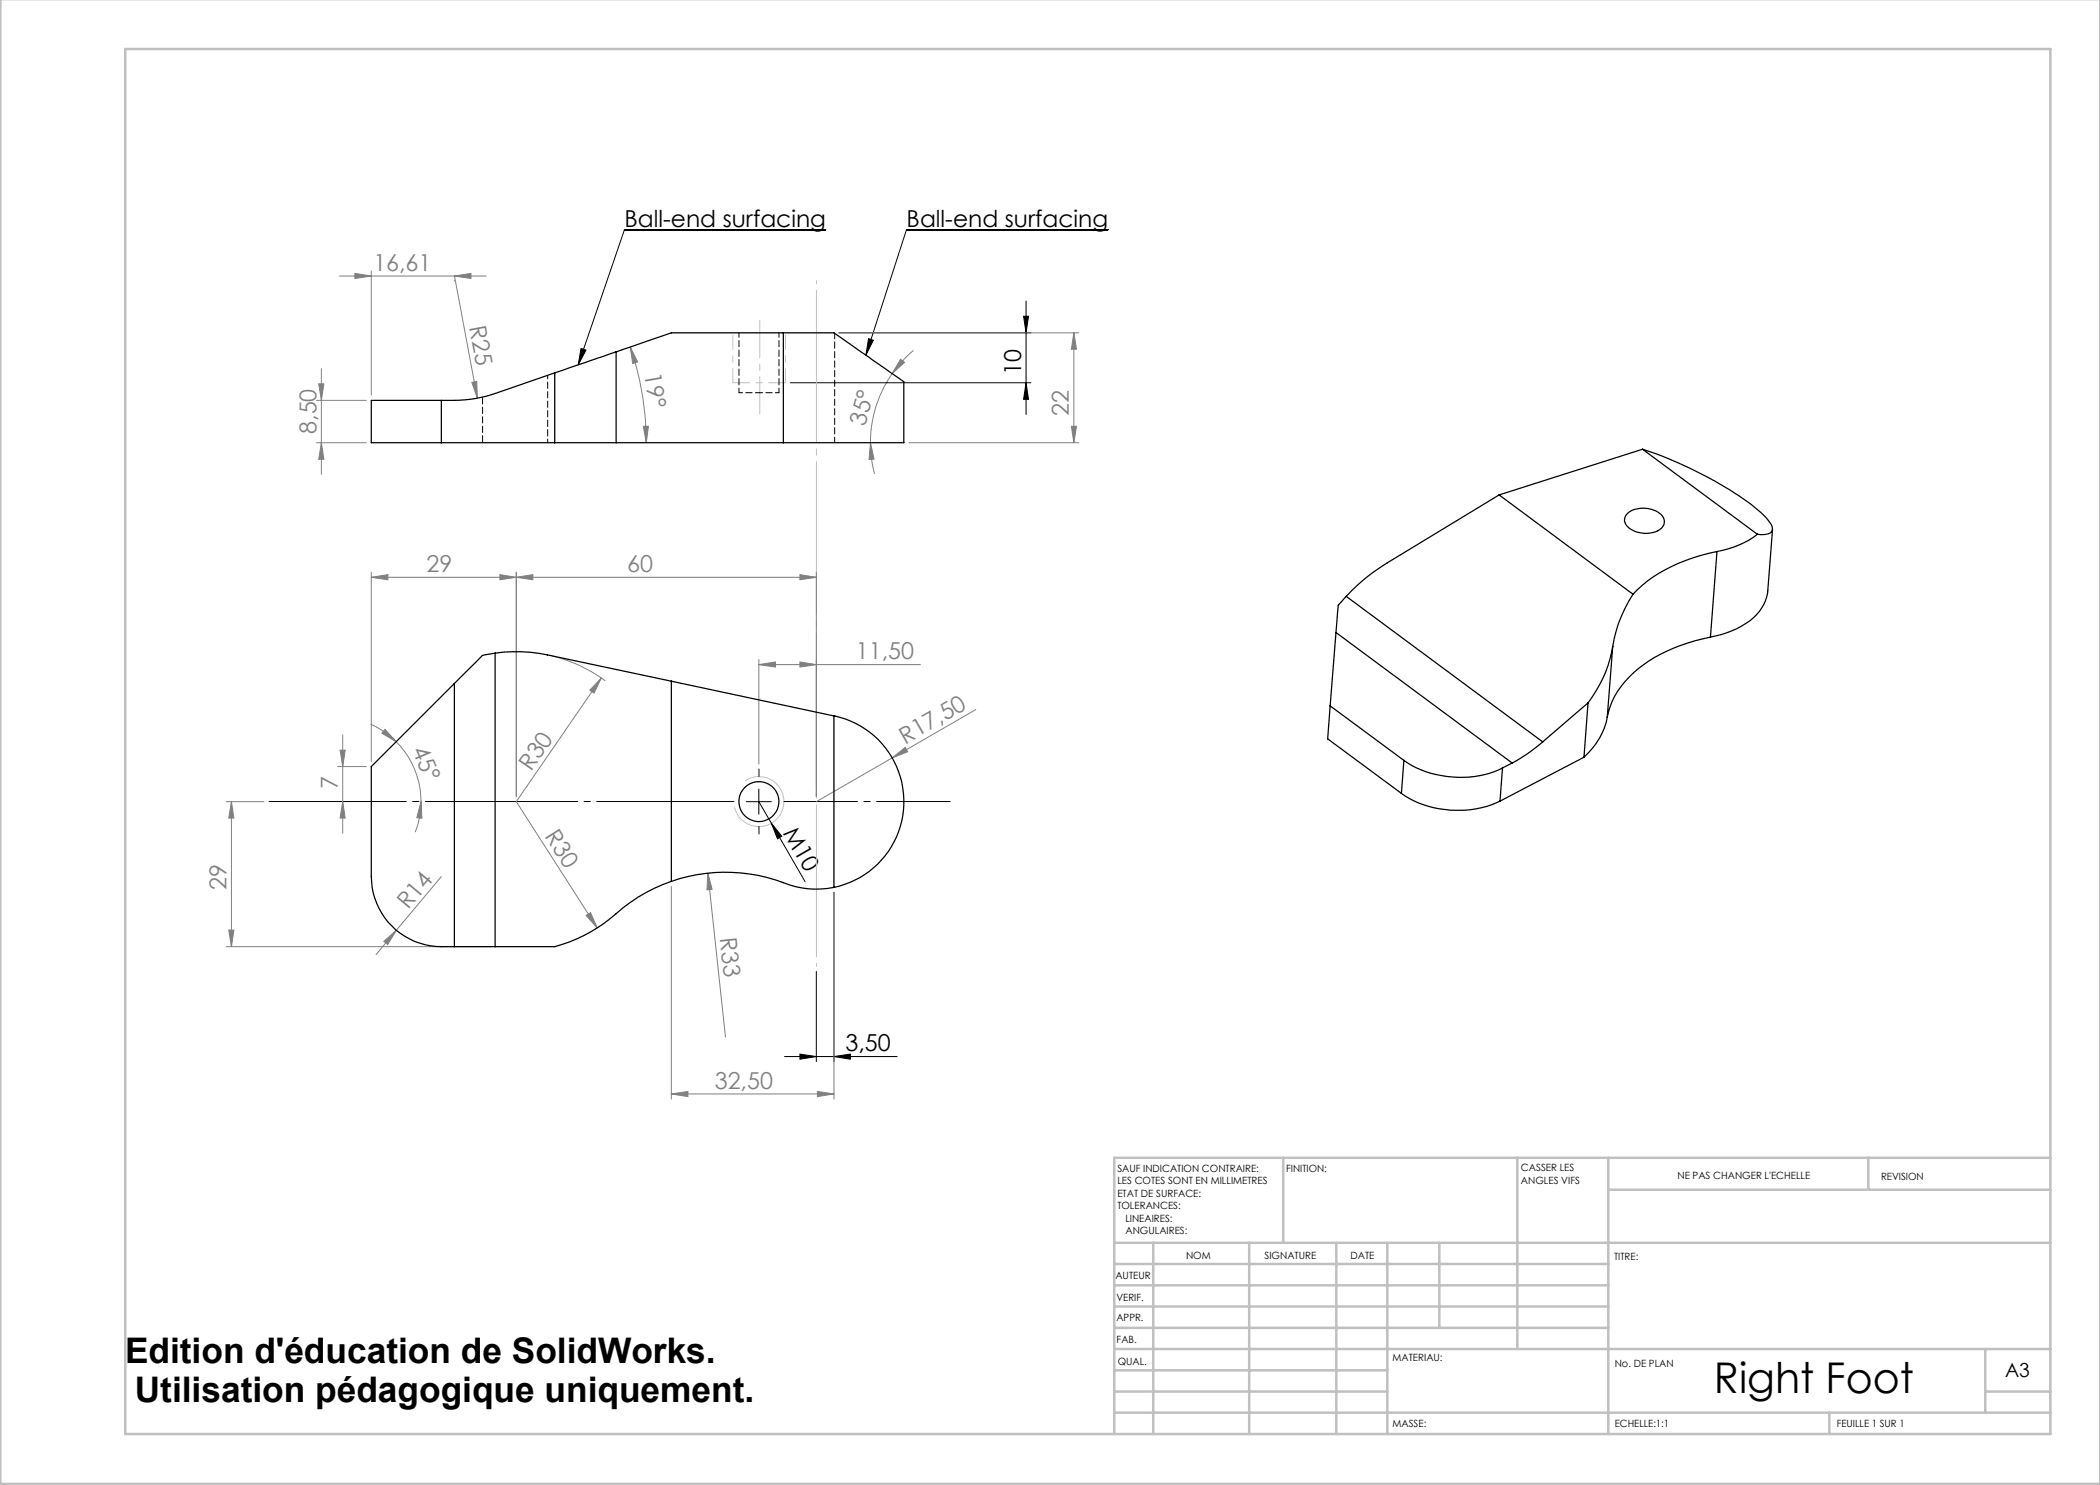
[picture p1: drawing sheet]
<svg xmlns="http://www.w3.org/2000/svg" width="420mm" height="297mm" viewBox="0 0 420 297" stroke-linecap="round" stroke-linejoin="round" font-family="sans-serif">
<g fill="none" stroke="#000" stroke-width=".2">
<path d="M165.1 46h-40.2l-9.3 27M221.6 46h-40.3l-8.1 25M116.2 69.7l1 .3-1.6 3zM158.1 76.5h48.1M167.8 66.6h38.4M173.7 67.7l1 .3-1.5 3zM204.7 63.2h1l-.5 3.4zM205.2 76.5l.5 3.4h-1zM205.2 60.2v22.7M151.8 157.8v5M149.3 160.3h5M151.8 160.3l2.5 4.3"/>
<path d="M154.3 164.6l2.1 2.6-.9 .6zM154.3 164.6l6.7 11.7M166.8 178.5v33.8M163.3 194.3v18M156.9 211.3h22.5M160 210.8l3.3 .5-3.3 .5zM166.8 211.3l3.3-.5v1z"/>
</g>
<path d="M149 156.2a5 5 0 0 1 7.2 1.9 5 5 0 0 1-2.7 6.9 5 5 0 0 1-6.6-3.5" fill="none" stroke="#c0c0c0" stroke-width=".2"/>
<g fill="none" stroke="#808080" stroke-width=".2">
<path d="M67.9 55.2h29.3M71 54.7l3.3 .5-3.3 .5zM74.3 54.2v24.9M90.9 55.2l3.3-.5v1zM90.9 56.1v.1M90.9 55.1l4.6 24.5M63.7 76.8h1.1l-.5 3.3zM64.3 73.7v21.2M94.4 76.5l1-.2 .1 3.3zM126 69.4l1.5 3-1 .3zM126 69.4a59.7 59.7 0 0 1 3.3 19.1M167.8 66.6h48"/>
<path d="M178.4 74.7a23.8 23.8 0 0 0-4.3 13.8M180.1 71.9l.8 .6-2.5 2.2zM182.7 70.1a26.3 26.3 0 0 0-4.3 4.6M214.8 66.6l.5 3.2h-1zM214.8 66.6v21.9M63.3 88.5h10M63.3 80.1h10M64.3 88.5l.5 3.4h-1.1zM128.7 85.3h1l-.4 3.2zM174.1 88.5l.7 3.3-1 .1zM174.1 88.5a22 22 0 0 0 .8 6.3M181.8 88.5h34"/>
<path d="M214.3 85.3h1l-.5 3.2zM74.3 115.5l3.3-.6v1.1zM74.3 115.5h89M74.3 114.4v37.9M100 114.9l3.3 .6-3.3 .5zM103.3 115.5l3.3-.6v1.1zM103.3 114.4v44.9M160 114.9l3.3 .6-3.3 .5zM163.3 114.4v44.9M110.5 131.2a29.8 29.8 0 0 1 10.6 5M120.3 135.6l-17 24.7 16.2 25.3M120.3 135.6l-1.5 3-.8-.6z"/>
<path d="M151.8 132.9l3.3-.5v1zM151.8 131.9v20.9M151.8 132.9h32.3M160 132.4l3.3 .5-3.3 .5zM67.5 153.3h5.8M68 150h1l-.5 3.3zM68.5 147v19.7M74.1 144.8a17.3 17.3 0 0 1 5.1 3.5M77 145.9l2.2 2.4-2.8-1.7zM79.2 148.3a17.1 17.1 0 0 1 5 12M178.4 151.6l2.6-2.1 .5 .9zM178.4 151.6l-15.1 8.7"/>
<path d="M195.2 141.9l-16.8 9.7M45.3 160.3h7.5M46.3 160.3l.5 3.3h-1zM46.3 160.3v29M68.5 160.3l.5 3.3h-1zM84.2 160.3l.2 3.4-1-.2zM84.2 160.3a16 16 0 0 1-1.2 6.1M88.3 175.3l-9 10.8M134.3 177.3v42.5M141.6 174.6l.8 3.3-1 .1zM141.6 174.6l3.5 32.8M166.8 178.5v41.3"/>
<path d="M45.3 189.3h52.7M45.8 186h1l-.5 3.3zM76.8 188.3l2.5-2.2-1.8 2.8zM79.3 186.1l-4.1 4.8M117.2 183.1l.9-.6 1.4 3.1zM134.3 218.8l3.3-.5v1zM134.3 218.8h32.5M163.5 218.3l3.3 .5-3.3 .5z"/>
</g>
<path d="M151.8 155.3v-1.5M151.8 165.3v1.5" fill="none" stroke="#000" stroke-width=".2" stroke-dasharray="30.5 1.3 1.3 1.3"/>
<path d="M146.8 160.3h-93" fill="none" stroke="#000" stroke-width=".2" stroke-dasharray="30.5 1.3 1.3 1.3" stroke-dashoffset="3"/>
<path d="M156.8 160.3h33.2" fill="none" stroke="#000" stroke-width=".2" stroke-dasharray="30.5 1.3 1.3 1.3" stroke-dashoffset="15.8"/>
<path d="M146.6 67.1v9.4M157.1 76.5v-9.4" fill="none" stroke="#c0c0c0" stroke-width=".2" stroke-dasharray="30.5 1.3 1.3 1.3" stroke-dashoffset="27.6"/>
<path d="M146.6 76.5h10.5" fill="none" stroke="#c0c0c0" stroke-width=".2" stroke-dasharray="30.5 1.3 1.3 1.3" stroke-dashoffset="27.1"/>
<path d="M152 64.1v18.7" fill="none" stroke="#c0c0c0" stroke-width=".2" stroke-dasharray="30.5 1.3 1.3 1.3" stroke-dashoffset="23"/>
<path d="M163.3 193.3v-137.2" fill="none" stroke="#c0c0c0" stroke-width=".2" stroke-dasharray="30.5 1.3 1.3 1.3" stroke-dashoffset="-1.9"/>
<g fill="none" stroke="#c0c0c0" stroke-width=".5">
<path d="M.1 -.1v296.9h419.9M25 9.8h385.1v277h-385.1zM256.6 231.6v17M303.5 231.6v38.2M321.7 231.6v55.2M321.7 237.9h88.4M373.7 231.6v6.3M410.1 231.6h-187.3v55.2M222.8 248.6h187.3M222.8 257.1h98.9M222.8 252.8h98.9M230.6 248.6v38.2"/>
<path d="M249.8 248.6v38.2M267.3 248.6v38.2M277.5 248.6v38.2M287.9 248.6v17M222.8 265.6h98.9M222.8 261.3h98.9M222.8 278.3h54.7M222.8 274.1h54.7M222.8 269.8h187.3M397.1 278.3h13M397.1 269.8v12.7M222.8 282.5h187.3"/>
<path d="M365.9 282.5v4.3"/>
</g>
<g fill="#000">
<path d="M154.3 164.6l2.1 2.6-.9 .6z"/>
<path d="M116.2 69.7l1 .3-1.6 3zM173.7 67.7l1 .3-1.5 3z"/>
<path d="M205.2 76.5l.5 3.4h-1zM204.7 63.2h1l-.5 3.4z"/>
<path d="M166.8 211.3l3.3-.5v1zM160 210.8l3.3 .5-3.3 .5z"/>
</g>
<g fill="#808080">
<path d="M141.6 174.6l.8 3.3-1 .1z"/>
<path d="M178.4 151.6l2.6-2.1 .5 .9z"/>
<path d="M76.8 188.3l2.5-2.2-1.8 2.8z"/>
<path d="M120.3 135.6l-1.5 3-.8-.6z"/>
<path d="M94.4 76.5l1-.2 .1 3.3z"/>
<path d="M117.2 183.1l.9-.6 1.4 3.1z"/>
<path d="M128.7 85.3h1l-.4 3.2zM126 69.4l1.5 3-1 .3z"/>
<path d="M84.2 160.3l.2 3.4-1-.2zM77 145.9l2.2 2.4-2.8-1.7z"/>
<path d="M163.5 218.3l3.3 .5-3.3 .5zM134.3 218.8l3.3-.5v1zM160 114.9l3.3 .6-3.3 .5zM103.3 115.5l3.3-.6v1.1z"/>
<path d="M71 54.7l3.3 .5-3.3 .5zM90.9 55.2l3.3-.5v1zM151.8 132.9l3.3-.5v1zM160 132.4l3.3 .5-3.3 .5z"/>
<path d="M180.1 71.9l.8 .6-2.5 2.2zM174.1 88.5l.7 3.3-1 .1z"/>
<path d="M214.3 85.3h1l-.5 3.2zM214.8 66.6l.5 3.2h-1zM64.3 88.5l.5 3.4h-1.1zM63.7 76.8h1.1l-.5 3.3zM45.8 186h1l-.5 3.3zM46.3 160.3l.5 3.3h-1z"/>
<path d="M68 150h1l-.5 3.3zM68.5 160.3l.5 3.3h-1z"/>
<path d="M74.3 115.5l3.3-.6v1.1zM100 114.9l3.3 .6-3.3 .5z"/>
</g>
<g fill="none" stroke="#000" stroke-width=".25">
<path d="M110.9 74.6l-11.9 4.1a27.7 27.7 0 0 1-10.7 1.4M110.9 74.6v13.9M123.2 70.4l-12.3 4.2M123.2 70.4v18.1M156.7 66.6h-22.4l-11.1 3.8M156.7 66.6h10.1l14 9.8v12.1h-24.1M156.7 66.6v21.9M88.3 80.1h-14v8.4h14M88.3 80.1v8.4M88.3 88.5h22.6M110.9 88.5h12.3M123.2 88.5h33.5"/>
<path d="M299.8 99l-22.3 13.6a37.1 37.1 0 0 0-8.3 6.7M299.8 99l26.8 19.8M328.5 89.8a77.7 77.7 0 0 1 23 12.1 8 8 0 0 1 3 3.8l-.1 .5a2.78 2.78 0 0 1-2.9 .7M328.5 89.8l-28.7 9.2M328.5 89.8l23 17.1M269.2 119.3l-1.5 1.7-.5 5.5M269.2 119.3l39.3 29.1M325.3 102.9a5.2 5.2 0 0 1 7.4 .6 1.89 1.89 0 0 1-1.1 2.6 5.5 5.5 0 0 1-6.4-1.1 1.7 1.7 0 0 1 .1-2.1zM326.6 118.8a27.3 27.3 0 0 0-4.1 10.5M343.4 110.3a32.1 32.1 0 0 0-15.9 7.6l-.9 .9M343.4 110.3l-1.3 17.1M351.5 106.9a18.4 18.4 0 0 1-8.1 3.4"/>
<path d="M354.5 105.9l-.9 12.2a9.2 9.2 0 0 1-5.3 7.1l-2.9 1.3-3.3 .9M90.9 136.7l-16.6 16.6v22a14.1 14.1 0 0 0 14 14h2.6M90.9 136.7v52.6M99 130.6a30.2 30.2 0 0 1 10.5 .4l24.8 5.2M99 130.6l-2.5 .5-5.6 5.6M99 130.6v58.7M134.3 136.2v40.1M134.3 136.2l32.5 7M267.2 126.5l-1.2 14.7M267.2 126.5l35.2 26.1M322.5 129.3a24.9 24.9 0 0 1-4.9 11.3M322.5 129.3l-1 14.1"/>
<path d="M342.1 127.4a31.4 31.4 0 0 0-16.4 8.2 14.9 14.9 0 0 0-4.2 7.8M166.8 143.2a17.5 17.5 0 0 1 14 17.1 17.5 17.5 0 0 1-14 17.2M166.8 143.2v34.3M266 141.2l14.8 10.9M266 141.2l-.5 6.6 14.8 10.9M280.3 158.7a20.2 20.2 0 0 0 19.7 1.5M280.8 152.1a20.3 20.3 0 0 0 19.7 1.5M280.8 152.1l-.5 6.6M300.5 153.6l-.5 6.6M302.4 152.6l-1.9 1M308.5 148.4a32.5 32.5 0 0 1-6.1 4.2M316.8 151.4l-16.8 8.8"/>
<path d="M317.6 140.6l-9.1 7.8M317.6 140.6l-.8 10.8M321.5 143.4a14.3 14.3 0 0 1-4.7 8M134.3 176.3a34 34 0 0 0-12.3 7.4 30.1 30.1 0 0 1-11.1 5.6h-11.9M134.3 176.3a33.4 33.4 0 0 1 23.6 .7 17.4 17.4 0 0 0 8.9 .5M90.9 189.3h8.1"/>
<circle cx="151.8" cy="160.3" r="4"/>
</g>
<path d="M166.9 66.6v21.9" fill="none" stroke="#000" stroke-width=".2" stroke-dasharray="1.3 .6" stroke-dashoffset=".2"/>
<path d="M147.8 78.5h4M151.8 78.5h4" fill="none" stroke="#000" stroke-width=".2" stroke-dasharray="1.3 .6" stroke-dashoffset=".5"/>
<path d="M109.5 75.1v13.4" fill="none" stroke="#000" stroke-width=".2" stroke-dasharray="1.3 .6" stroke-dashoffset=".6"/>
<path d="M96.5 79.4v9.1" fill="none" stroke="#000" stroke-width=".2" stroke-dasharray="1.3 .6" stroke-dashoffset="-.1"/>
<path d="M147.8 66.5v12M155.8 78.5v-12" fill="none" stroke="#000" stroke-width=".2" stroke-dasharray="1.3 .6" stroke-dashoffset=".3"/>
<text font-size="8.5" x="342.8" y="278.5">Right Foot</text>
<g font-size="7.1">
<text x="25" y="272.6">Edition d'éducation de SolidWorks.</text>
<text x="27" y="280.3">Utilisation pédagogique uniquement.</text>
</g>
<g font-size="4.7">
<text x="124.9" y="45.3">Ball-end surfacing</text>
<text x="181.3" y="45.3">Ball-end surfacing</text>
<text x="204.2" y="74.9" transform="rotate(-90 204.2 74.9)">10</text>
<text x="156.5" y="166.5" transform="rotate(60 156.5 166.5)">M10</text>
<text x="169.1" y="210.3">3,50</text>
</g>
<g font-size="4.7" fill="#808080">
<text x="74.7" y="54.2">16,61</text>
<text x="93.8" y="65.5" transform="rotate(79 93.8 65.5)">R25</text>
<text x="128.8" y="74.9" transform="rotate(80 128.8 74.9)">19°</text>
<text x="213.8" y="83.2" transform="rotate(-90 213.8 83.2)">22</text>
<text x="63.3" y="86.8" transform="rotate(-90 63.3 86.8)">8,50</text>
<text x="173" y="85.4" transform="rotate(-75 173 85.4)">35°</text>
<text x="85.3" y="114.4">29</text>
<text x="125.4" y="114.4">60</text>
<text x="171.2" y="131.9">11,50</text>
<text x="82.4" y="150" transform="rotate(67 82.4 150)">45°</text>
<text x="181" y="148.9" transform="rotate(-30 181 148.9)">R17,50</text>
<text x="106.2" y="154.4" transform="rotate(-56 106.2 154.4)">R30</text>
<text x="67.5" y="157.9" transform="rotate(-90 67.5 157.9)">7</text>
<text x="108.8" y="167.2" transform="rotate(57 108.8 167.2)">R30</text>
<text x="45.3" y="178" transform="rotate(-90 45.3 178)">29</text>
<text x="81.6" y="182.1" transform="rotate(-50 81.6 182.1)">R14</text>
<text x="144" y="187.7" transform="rotate(84 144 187.7)">R33</text>
<text x="143" y="217.8">32,50</text>
</g>
<text font-size="3.9" x="401" y="275.4">A3</text>
<g font-size="2">
<text x="223.5" y="234.4">SAUF INDICATION CONTRAIRE:</text>
<text x="223.5" y="236.9">LES COTES SONT EN MILLIMETRES</text>
<text x="223.5" y="239.4">ETAT DE SURFACE:</text>
<text x="257.2" y="234.4">FINITION:</text>
<text x="304.2" y="234.3">CASSER LES</text>
<text x="304.2" y="236.8">ANGLES VIFS</text>
<text x="335.5" y="235.8">NE PAS CHANGER L'ECHELLE</text>
<text x="376.2" y="236">REVISION</text>
<text x="223.5" y="241.9">TOLERANCES:</text>
<text x="225.1" y="244.4">LINEAIRES:</text>
<text x="225.1" y="246.9">ANGULAIRES:</text>
<text x="237.2" y="251.8">NOM</text>
<text x="252.9" y="251.7">SIGNATURE</text>
<text x="270.1" y="251.7">DATE</text>
<text x="223.1" y="255.9">AUTEUR</text>
<text x="322.8" y="252">TITRE:</text>
<text x="223.3" y="260.1">VERIF.</text>
<text x="223.3" y="264.2">APPR.</text>
<text x="223.3" y="268.6">FAB.</text>
<text x="223.5" y="272.9">QUAL.</text>
<text x="278.5" y="272.3">MATERIAU:</text>
<text x="323" y="273.4">No. DE PLAN</text>
<text x="278.5" y="285.3">MASSE:</text>
<text x="323" y="285.4">ECHELLE:1:1</text>
<text x="367.4" y="285.4">FEUILLE 1 SUR 1</text>
</g>
</svg>
